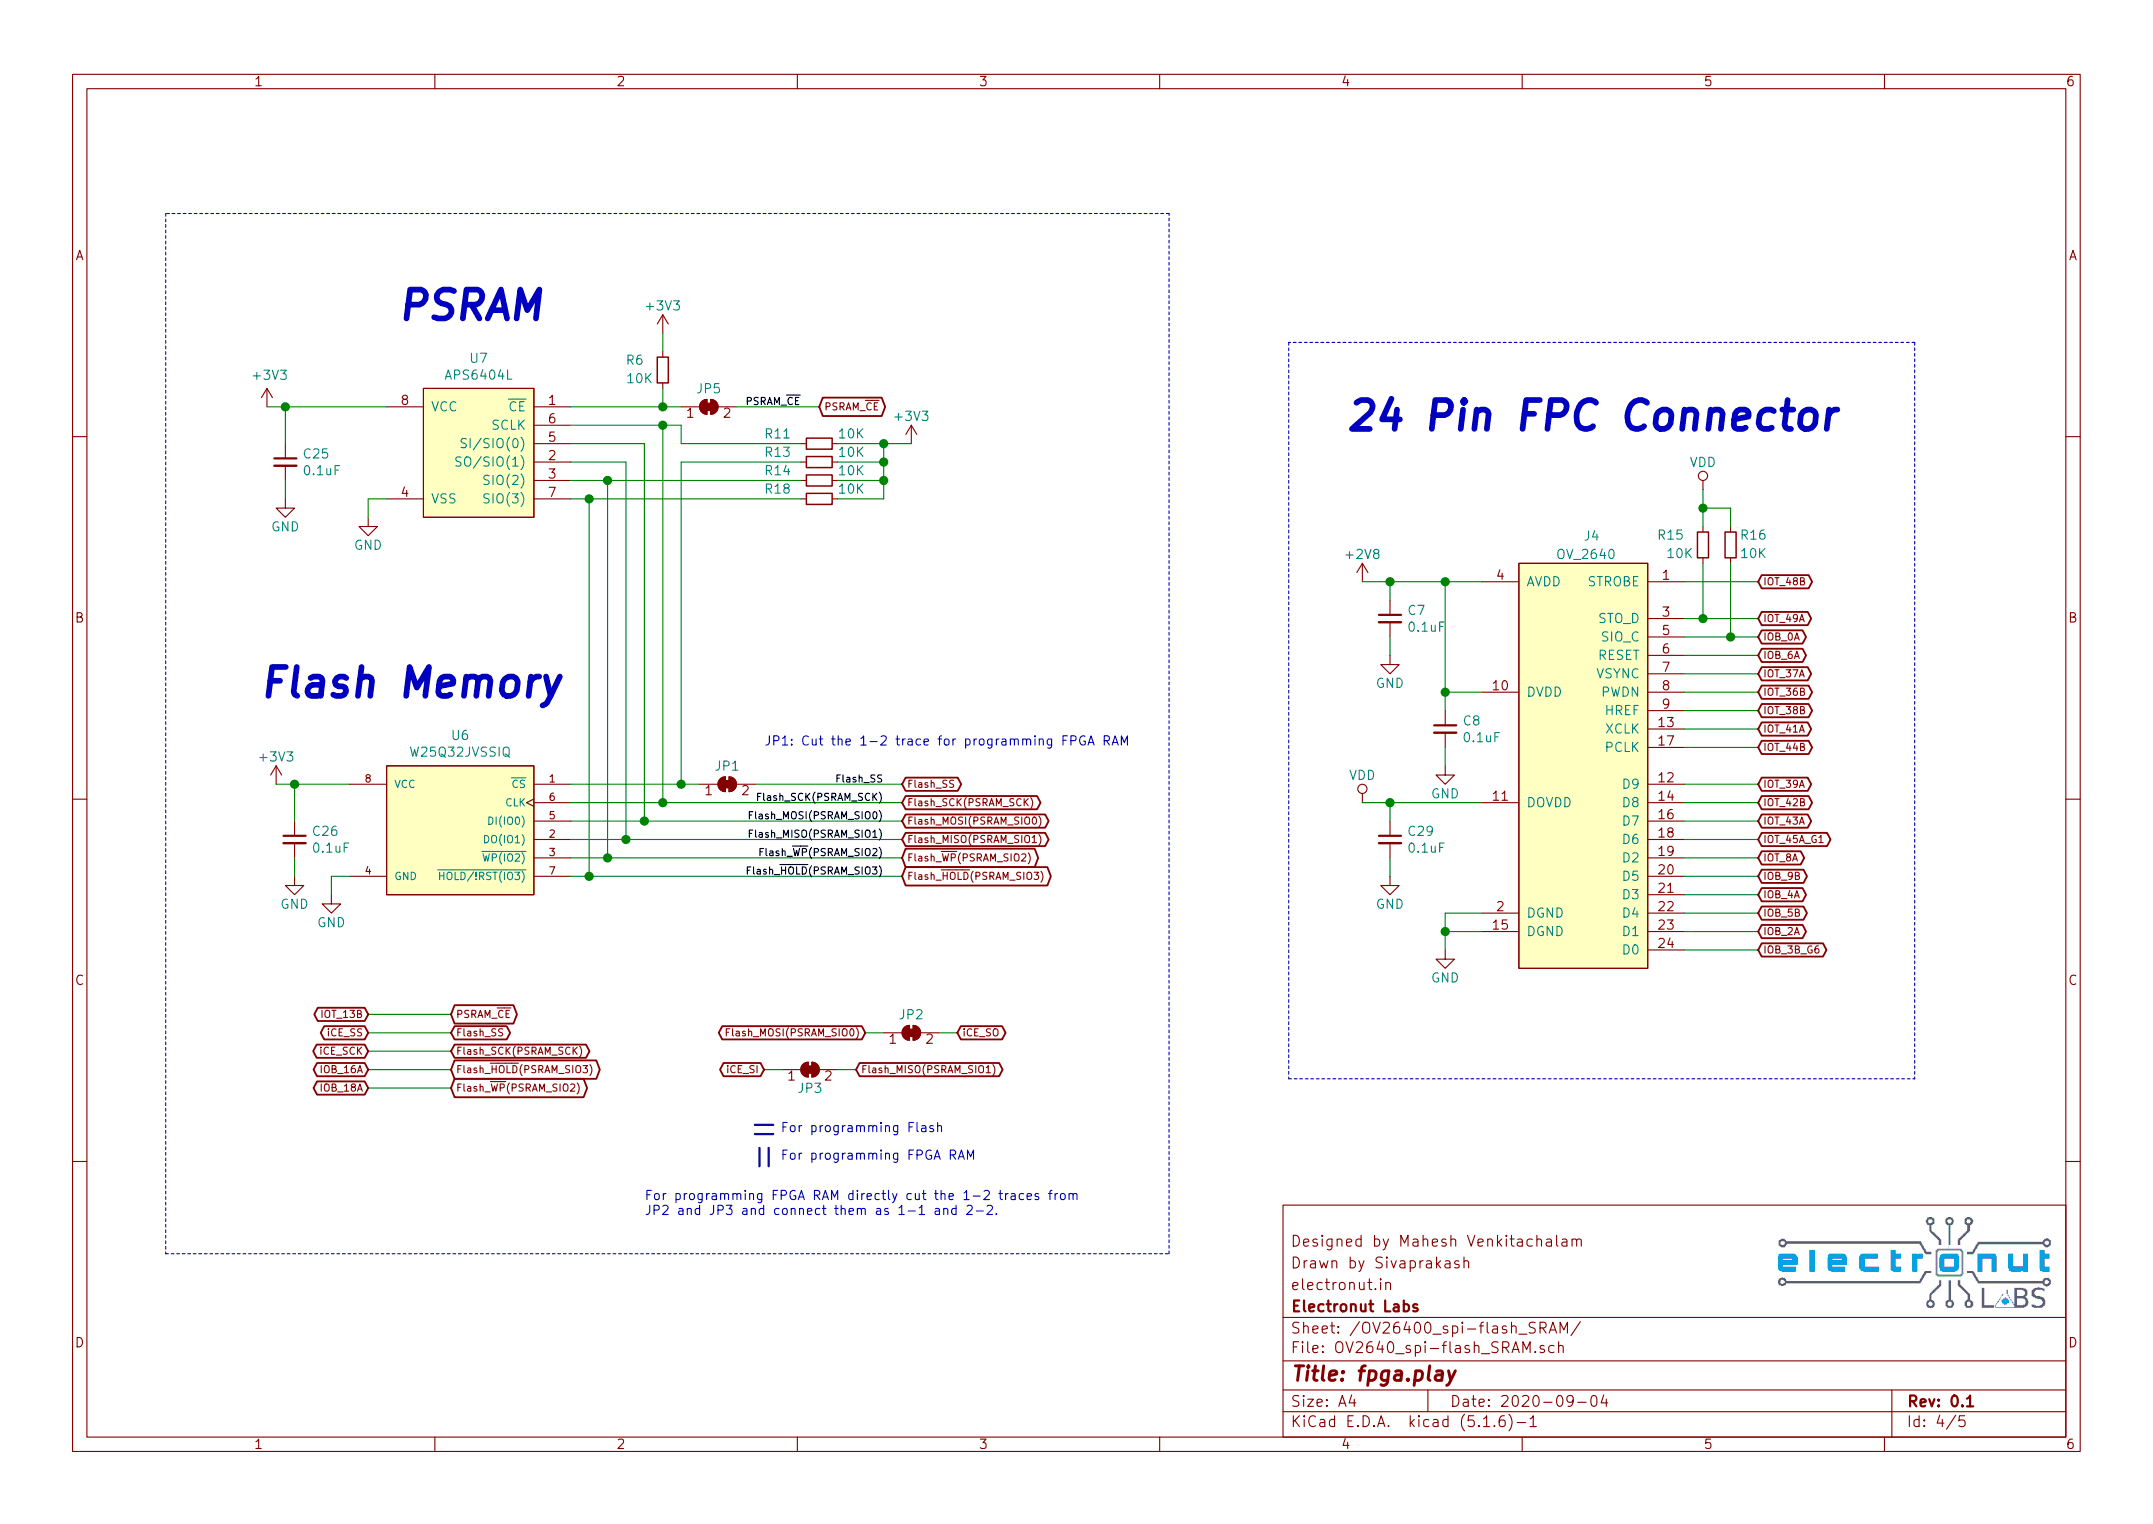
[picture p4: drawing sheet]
EESchema Schematic File Version 4
EELAYER 30 0
EELAYER END
$Descr A4 11693 8268
encoding utf-8
Sheet 4 5
Title "fpga.play"
Date "2020-09-04"
Rev "0.1"
Comp "Electronut Labs"
Comment1 "electronut.in"
Comment2 "Drawn by Sivaprakash"
Comment3 "Designed by Mahesh Venkitachalam"
Comment4 ""
$EndDescr
$Comp
L fpga-play-rescue:ESP-PSRAM64-fpga-play U7
U 1 1
P 2600 2400
F 0 "U7" H 2600 2865 50  0000 C CNN
F 1 "APS6404L" H 2600 2774 50  0000 C CNN
F 2 "Package_SO:SOIC-8_3.9x4.9mm_P1.27mm" H 2300 2400 50  0001 C CNN
F 3 "" H 2300 2400 50  0001 C CNN
	1    2600 2400
	1    0    0    -1  
$EndComp
$Comp
L fpga-play-rescue:C_Small-Device C25
U 1 1
P 1550 2500
F 0 "C25" H 1642 2546 50  0000 L CNN
F 1 "0.1uF" H 1642 2455 50  0000 L CNN
F 2 "Capacitor_SMD:C_0603_1608Metric" H 1550 2500 50  0001 C CNN
F 3 "~" H 1550 2500 50  0001 C CNN
	1    1550 2500
	1    0    0    -1  
$EndComp
$Comp
L fpga-play-rescue:GND-power #PWR0162
U 1 1
P 1550 2700
F 0 "#PWR0162" H 1550 2450 50  0001 C CNN
F 1 "GND" H 1550 2550 50  0000 C CNN
F 2 "" H 1550 2700 50  0001 C CNN
F 3 "" H 1550 2700 50  0001 C CNN
	1    1550 2700
	1    0    0    -1  
$EndComp
Wire Wire Line
	1550 2700 1550 2600
Wire Wire Line
	1550 2400 1550 2200
Wire Wire Line
	1550 2200 1450 2200
Connection ~ 1550 2200
$Comp
L fpga-play-rescue:+3V3-power #PWR0163
U 1 1
P 1450 2200
F 0 "#PWR0163" H 1450 2050 50  0001 C CNN
F 1 "+3V3" H 1465 2373 50  0000 C CNN
F 2 "" H 1450 2200 50  0001 C CNN
F 3 "" H 1450 2200 50  0001 C CNN
	1    1450 2200
	1    0    0    -1  
$EndComp
Wire Wire Line
	1550 2200 2100 2200
Wire Wire Line
	2100 2700 2000 2700
Wire Wire Line
	2000 2700 2000 2800
$Comp
L fpga-play-rescue:GND-power #PWR0164
U 1 1
P 2000 2800
F 0 "#PWR0164" H 2000 2550 50  0001 C CNN
F 1 "GND" H 2000 2650 50  0000 C CNN
F 2 "" H 2000 2800 50  0001 C CNN
F 3 "" H 2000 2800 50  0001 C CNN
	1    2000 2800
	1    0    0    -1  
$EndComp
Wire Wire Line
	9150 4850 9550 4850
Wire Wire Line
	9150 4750 9550 4750
Wire Wire Line
	9550 4650 9150 4650
Wire Wire Line
	9150 4350 9550 4350
Wire Wire Line
	9150 4950 9550 4950
Wire Wire Line
	9550 4250 9150 4250
Wire Wire Line
	9150 4050 9550 4050
Wire Wire Line
	9150 5050 9550 5050
Wire Wire Line
	9150 3550 9550 3550
Wire Wire Line
	9150 3850 9550 3850
Wire Wire Line
	9550 3650 9150 3650
Wire Wire Line
	9150 3750 9550 3750
Wire Wire Line
	9150 3950 9550 3950
Wire Wire Line
	3100 2500 3400 2500
Wire Wire Line
	3500 2400 3100 2400
Wire Wire Line
	9150 4450 9550 4450
Wire Wire Line
	9550 4550 9150 4550
Text Notes 2150 1750 0    157  Italic 31
PSRAM
Text Notes 7300 2350 0    157  Italic 31
24 Pin FPC Connector
Text Notes 1400 3800 0    157  Italic 31
Flash Memory
Connection ~ 3500 4450
Connection ~ 3400 4550
Connection ~ 3300 4650
Connection ~ 3200 4750
Text Label 4800 4250 2    39   ~ 0
Flash_SS
Text Label 4800 4350 2    39   ~ 0
Flash_SCK(PSRAM_SCK)
Text Label 4800 4450 2    39   ~ 0
Flash_MOSI(PSRAM_SIO0)
Text Label 4800 4550 2    39   ~ 0
Flash_MISO(PSRAM_SIO1)
$Comp
L fpga-play-rescue:SolderJumper_2_Bridged-Jumper JP1
U 1 1
P 3950 4250
F 0 "JP1" H 3950 4350 50  0000 C CNN
F 1 "SolderJumper_2_Bridged" H 3950 4364 50  0001 C CNN
F 2 "fpga-play:shorting_jumper-0402" H 3950 4250 50  0001 C CNN
F 3 "~" H 3950 4250 50  0001 C CNN
	1    3950 4250
	1    0    0    -1  
$EndComp
Text GLabel 4900 4550 2    39   BiDi ~ 0
Flash_MISO(PSRAM_SIO1)
Text GLabel 4900 4250 2    39   BiDi ~ 0
Flash_SS
Text GLabel 4900 4350 2    39   BiDi ~ 0
Flash_SCK(PSRAM_SCK)
Text GLabel 4900 4450 2    39   BiDi ~ 0
Flash_MOSI(PSRAM_SIO0)
Wire Wire Line
	3100 4450 3500 4450
Wire Wire Line
	3400 4550 3100 4550
Wire Wire Line
	3100 4650 3300 4650
Wire Wire Line
	3200 4750 3100 4750
$Comp
L fpga-play-rescue:W25Q32JVSSIQ-fpga-play U6
U 1 1
P 2400 4550
F 0 "U6" H 2300 5117 50  0000 C CNN
F 1 "W25Q32JVSSIQ" H 2300 5026 50  0000 C CNN
F 2 "Package_SO:SOIC-8_5.23x5.23mm_P1.27mm" H 2200 4550 50  0001 L BNN
F 3 "Winbond" H 2400 4550 50  0001 L BNN
	1    2400 4550
	-1   0    0    -1  
$EndComp
Text GLabel 4900 4650 2    39   BiDi ~ 0
Flash_~WP~(PSRAM_SIO2)
Text GLabel 4900 4750 2    39   BiDi ~ 0
Flash_~HOLD~(PSRAM_SIO3)
Text Label 4800 4750 2    39   ~ 0
Flash_~HOLD~(PSRAM_SIO3)
Text Label 4800 4650 2    39   ~ 0
Flash_~WP~(PSRAM_SIO2)
$Comp
L fpga-play-rescue:+3V3-power #PWR0160
U 1 1
P 1500 4250
F 0 "#PWR0160" H 1500 4100 50  0001 C CNN
F 1 "+3V3" H 1500 4400 50  0000 C CNN
F 2 "" H 1500 4250 50  0001 C CNN
F 3 "" H 1500 4250 50  0001 C CNN
	1    1500 4250
	1    0    0    -1  
$EndComp
Connection ~ 1600 4250
Wire Wire Line
	1600 4250 1500 4250
Wire Wire Line
	1600 4450 1600 4250
Wire Wire Line
	1600 4750 1600 4650
$Comp
L fpga-play-rescue:GND-power #PWR0159
U 1 1
P 1600 4750
F 0 "#PWR0159" H 1600 4500 50  0001 C CNN
F 1 "GND" H 1600 4600 50  0000 C CNN
F 2 "" H 1600 4750 50  0001 C CNN
F 3 "" H 1600 4750 50  0001 C CNN
	1    1600 4750
	1    0    0    -1  
$EndComp
$Comp
L fpga-play-rescue:C_Small-Device C26
U 1 1
P 1600 4550
F 0 "C26" H 1692 4596 50  0000 L CNN
F 1 "0.1uF" H 1692 4505 50  0000 L CNN
F 2 "Capacitor_SMD:C_0603_1608Metric" H 1600 4550 50  0001 C CNN
F 3 "~" H 1600 4550 50  0001 C CNN
	1    1600 4550
	1    0    0    -1  
$EndComp
$Comp
L fpga-play-rescue:GND-power #PWR0158
U 1 1
P 1800 4850
F 0 "#PWR0158" H 1800 4600 50  0001 C CNN
F 1 "GND" H 1800 4700 50  0000 C CNN
F 2 "" H 1800 4850 50  0001 C CNN
F 3 "" H 1800 4850 50  0001 C CNN
	1    1800 4850
	1    0    0    -1  
$EndComp
Wire Wire Line
	1600 4250 1900 4250
Wire Wire Line
	1800 4750 1800 4850
Wire Wire Line
	1900 4750 1800 4750
Wire Wire Line
	3100 2300 3600 2300
Wire Wire Line
	3100 2600 3300 2600
Wire Wire Line
	3100 2700 3200 2700
Wire Wire Line
	3500 2400 3500 4450
Wire Wire Line
	3400 2500 3400 4550
Wire Wire Line
	3300 2600 3300 4650
Connection ~ 3300 2600
Wire Wire Line
	3300 2600 4350 2600
Wire Wire Line
	3200 2700 3200 4750
Connection ~ 3200 2700
Wire Wire Line
	3200 2700 4350 2700
Text GLabel 2000 5700 0    39   BiDi ~ 0
iCE_SCK
Text GLabel 2000 5600 0    39   BiDi ~ 0
iCE_SS
Text GLabel 2450 5600 2    39   BiDi ~ 0
Flash_SS
Text GLabel 2450 5500 2    39   BiDi ~ 0
PSRAM_~CE
Wire Wire Line
	2450 5600 2000 5600
Wire Wire Line
	2450 5700 2000 5700
Wire Wire Line
	2000 5500 2450 5500
Wire Wire Line
	2450 5800 2000 5800
Wire Wire Line
	2450 5900 2000 5900
$Comp
L fpga-play-rescue:SolderJumper_2_Bridged-Jumper JP2
U 1 1
P 4950 5600
AR Path="/5EDD6D8D/5F0CE189" Ref="JP2"  Part="1" 
AR Path="/5EDD6D56/5F0CE189" Ref="JP?"  Part="1" 
F 0 "JP2" H 4950 5700 50  0000 C CNN
F 1 "SolderJumper_2_Bridged" H 4950 5714 50  0001 C CNN
F 2 "fpga-play:shorting_jumper-0402" H 4950 5600 50  0001 C CNN
F 3 "~" H 4950 5600 50  0001 C CNN
	1    4950 5600
	1    0    0    -1  
$EndComp
$Comp
L fpga-play-rescue:SolderJumper_2_Bridged-Jumper JP3
U 1 1
P 4400 5800
AR Path="/5EDD6D8D/5F0CE18F" Ref="JP3"  Part="1" 
AR Path="/5EDD6D56/5F0CE18F" Ref="JP?"  Part="1" 
F 0 "JP3" H 4400 5700 50  0000 C CNN
F 1 "SolderJumper_2_Bridged" H 4400 5914 50  0001 C CNN
F 2 "fpga-play:shorting_jumper-0402" H 4400 5800 50  0001 C CNN
F 3 "~" H 4400 5800 50  0001 C CNN
	1    4400 5800
	1    0    0    -1  
$EndComp
Text GLabel 4150 5800 0    39   BiDi ~ 0
iCE_SI
Text GLabel 5200 5600 2    39   BiDi ~ 0
iCE_SO
Wire Wire Line
	4800 5600 4700 5600
Wire Wire Line
	4250 5800 4150 5800
Wire Wire Line
	5100 5600 5200 5600
Wire Wire Line
	4550 5800 4650 5800
Text GLabel 2450 5800 2    39   BiDi ~ 0
Flash_~HOLD~(PSRAM_SIO3)
Text GLabel 2450 5900 2    39   BiDi ~ 0
Flash_~WP~(PSRAM_SIO2)
Text GLabel 4700 5600 0    39   BiDi ~ 0
Flash_MOSI(PSRAM_SIO0)
Text GLabel 2450 5700 2    39   BiDi ~ 0
Flash_SCK(PSRAM_SCK)
Text GLabel 4650 5800 2    39   BiDi ~ 0
Flash_MISO(PSRAM_SIO1)
Text Notes 4200 6300 0    50   ~ 0
 For programming FPGA RAM
Text Notes 4200 6150 0    50   ~ 0
 For programming Flash
Wire Bus Line
	4100 6100 4200 6100
Wire Bus Line
	4100 6150 4200 6150
Wire Bus Line
	4125 6225 4125 6325
Wire Bus Line
	4175 6225 4175 6325
Text Notes 3500 6600 0    50   ~ 0
For programming FPGA RAM directly cut the 1-2 traces from \nJP2 and JP3 and connect them as 1-1 and 2-2.
Text Notes 4150 4050 0    50   ~ 0
JP1: Cut the 1-2 trace for programming FPGA RAM
Wire Wire Line
	3100 4350 3600 4350
Wire Wire Line
	3100 4250 3700 4250
Wire Wire Line
	3700 4250 3700 2500
Connection ~ 3700 4250
Wire Wire Line
	3700 4250 3800 4250
Wire Wire Line
	3700 2500 4350 2500
Connection ~ 3600 4350
Wire Wire Line
	3600 2300 3600 4350
Wire Wire Line
	4100 4250 4900 4250
Wire Wire Line
	3600 4350 4900 4350
Wire Wire Line
	3500 4450 4900 4450
Wire Wire Line
	3400 4550 4900 4550
Wire Wire Line
	3300 4650 4900 4650
Wire Wire Line
	3200 4750 4900 4750
$Comp
L fpga-play-rescue:C_Small-Device C29
U 1 1
P 7550 4550
F 0 "C29" H 7642 4596 50  0000 L CNN
F 1 "0.1uF" H 7642 4505 50  0000 L CNN
F 2 "Capacitor_SMD:C_0603_1608Metric" H 7550 4550 50  0001 C CNN
F 3 "~" H 7550 4550 50  0001 C CNN
	1    7550 4550
	1    0    0    -1  
$EndComp
Wire Wire Line
	7550 4650 7550 4750
$Comp
L fpga-play-rescue:GND-power #PWR0179
U 1 1
P 7550 4750
F 0 "#PWR0179" H 7550 4500 50  0001 C CNN
F 1 "GND" H 7550 4600 50  0000 C CNN
F 2 "" H 7550 4750 50  0001 C CNN
F 3 "" H 7550 4750 50  0001 C CNN
	1    7550 4750
	1    0    0    -1  
$EndComp
Wire Wire Line
	9150 5150 9550 5150
Wire Wire Line
	7550 4350 7550 4450
Wire Wire Line
	7850 4950 7850 5050
Connection ~ 7850 5050
Wire Wire Line
	7850 5050 7850 5150
$Comp
L fpga-play-rescue:GND-power #PWR022
U 1 1
P 7850 5150
F 0 "#PWR022" H 7850 4900 50  0001 C CNN
F 1 "GND" H 7850 5000 50  0000 C CNN
F 2 "" H 7850 5150 50  0001 C CNN
F 3 "" H 7850 5150 50  0001 C CNN
	1    7850 5150
	1    0    0    -1  
$EndComp
Wire Wire Line
	7550 4350 7400 4350
Connection ~ 7550 4350
$Comp
L fpga-play-rescue:C_Small-Device C8
U 1 1
P 7850 3950
F 0 "C8" H 7942 3996 50  0000 L CNN
F 1 "0.1uF" H 7942 3905 50  0000 L CNN
F 2 "Capacitor_SMD:C_0603_1608Metric" H 7850 3950 50  0001 C CNN
F 3 "~" H 7850 3950 50  0001 C CNN
	1    7850 3950
	1    0    0    -1  
$EndComp
Wire Wire Line
	7850 4050 7850 4150
$Comp
L fpga-play-rescue:GND-power #PWR021
U 1 1
P 7850 4150
F 0 "#PWR021" H 7850 3900 50  0001 C CNN
F 1 "GND" H 7850 4000 50  0000 C CNN
F 2 "" H 7850 4150 50  0001 C CNN
F 3 "" H 7850 4150 50  0001 C CNN
	1    7850 4150
	1    0    0    -1  
$EndComp
Wire Wire Line
	7850 3750 7850 3850
$Comp
L fpga-play-rescue:+2V8-power #PWR018
U 1 1
P 7400 3150
F 0 "#PWR018" H 7400 3000 50  0001 C CNN
F 1 "+2V8" H 7400 3300 50  0000 C CNN
F 2 "" H 7400 3150 50  0001 C CNN
F 3 "" H 7400 3150 50  0001 C CNN
	1    7400 3150
	1    0    0    -1  
$EndComp
$Comp
L fpga-play-rescue:C_Small-Device C7
U 1 1
P 7550 3350
F 0 "C7" H 7642 3396 50  0000 L CNN
F 1 "0.1uF" H 7642 3305 50  0000 L CNN
F 2 "Capacitor_SMD:C_0603_1608Metric" H 7550 3350 50  0001 C CNN
F 3 "~" H 7550 3350 50  0001 C CNN
	1    7550 3350
	1    0    0    -1  
$EndComp
Wire Wire Line
	7550 3250 7550 3150
Connection ~ 7550 3150
Wire Wire Line
	7550 3150 7400 3150
Wire Wire Line
	7550 3450 7550 3550
$Comp
L fpga-play-rescue:GND-power #PWR020
U 1 1
P 7550 3550
F 0 "#PWR020" H 7550 3300 50  0001 C CNN
F 1 "GND" H 7550 3400 50  0000 C CNN
F 2 "" H 7550 3550 50  0001 C CNN
F 3 "" H 7550 3550 50  0001 C CNN
	1    7550 3550
	1    0    0    -1  
$EndComp
Wire Wire Line
	7850 3750 7850 3150
Connection ~ 7850 3750
Connection ~ 7850 3150
Wire Wire Line
	7850 3150 7550 3150
Wire Wire Line
	8050 3150 7850 3150
Wire Wire Line
	8050 4950 7850 4950
Wire Wire Line
	8050 5050 7850 5050
Wire Wire Line
	8050 4350 7550 4350
Wire Wire Line
	8050 3750 7850 3750
$Comp
L fpga-play-rescue:OV_2640-fpga-play J4
U 1 1
P 8650 3250
F 0 "J4" H 8600 3600 50  0000 L CNN
F 1 "OV_2640" H 8450 3500 50  0000 L CNN
F 2 "fpga-play:68712414522" H 8450 3750 50  0001 C CNN
F 3 "" H 8450 3750 50  0001 C CNN
	1    8650 3250
	1    0    0    -1  
$EndComp
Wire Wire Line
	9400 3450 9550 3450
Connection ~ 9400 3450
Wire Wire Line
	9150 3450 9400 3450
$Comp
L fpga-play-rescue:VDD-power #PWR023
U 1 1
P 9250 2650
F 0 "#PWR023" H 9250 2500 50  0001 C CNN
F 1 "VDD" H 9250 2800 50  0000 C CNN
F 2 "" H 9250 2650 50  0001 C CNN
F 3 "" H 9250 2650 50  0001 C CNN
	1    9250 2650
	1    0    0    -1  
$EndComp
Wire Wire Line
	9250 3350 9550 3350
Connection ~ 9250 3350
Wire Wire Line
	9150 3350 9250 3350
Connection ~ 9250 2750
Wire Wire Line
	9250 2750 9250 2650
Wire Wire Line
	9400 2750 9400 2850
Wire Wire Line
	9250 2750 9400 2750
Wire Wire Line
	9250 2850 9250 2750
$Comp
L fpga-play-rescue:R_Small-Device R16
U 1 1
P 9400 2950
F 0 "R16" H 9200 2900 50  0000 L CNN
F 1 "10K" H 9200 3000 50  0000 L CNN
F 2 "Resistor_SMD:R_0603_1608Metric" H 9400 2950 50  0001 C CNN
F 3 "~" H 9400 2950 50  0001 C CNN
	1    9400 2950
	-1   0    0    1   
$EndComp
$Comp
L fpga-play-rescue:R_Small-Device R15
U 1 1
P 9250 2950
F 0 "R15" H 9350 2900 50  0000 L CNN
F 1 "10K" H 9300 3000 50  0000 L CNN
F 2 "Resistor_SMD:R_0603_1608Metric" H 9250 2950 50  0001 C CNN
F 3 "~" H 9250 2950 50  0001 C CNN
	1    9250 2950
	-1   0    0    1   
$EndComp
Wire Wire Line
	9250 3050 9250 3350
Wire Wire Line
	9400 3050 9400 3450
Wire Wire Line
	9150 3150 9550 3150
Text GLabel 9550 5050 2    39   BiDi ~ 0
IOB_2A
Text GLabel 9550 4650 2    39   BiDi ~ 0
IOT_8A
Text GLabel 9550 5150 2    39   BiDi ~ 0
IOB_3B_G6
Text GLabel 9550 4950 2    39   BiDi ~ 0
IOB_5B
Text GLabel 9550 4850 2    39   BiDi ~ 0
IOB_4A
Text GLabel 9550 4750 2    39   BiDi ~ 0
IOB_9B
Text GLabel 9550 4550 2    39   BiDi ~ 0
IOT_45A_G1
Text GLabel 9550 4050 2    39   BiDi ~ 0
IOT_44B
Text GLabel 9550 4450 2    39   BiDi ~ 0
IOT_43A
Text GLabel 9550 4350 2    39   BiDi ~ 0
IOT_42B
Text GLabel 9550 3950 2    39   BiDi ~ 0
IOT_41A
Text GLabel 9550 4250 2    39   BiDi ~ 0
IOT_39A
Text GLabel 9550 3850 2    39   BiDi ~ 0
IOT_38B
Text GLabel 9550 3750 2    39   BiDi ~ 0
IOT_36B
Text GLabel 9550 3650 2    39   BiDi ~ 0
IOT_37A
Text GLabel 9550 3350 2    39   BiDi ~ 0
IOT_49A
Text GLabel 9550 3150 2    39   BiDi ~ 0
IOT_48B
Text GLabel 9550 3450 2    39   BiDi ~ 0
IOB_0A
Text GLabel 9550 3550 2    39   BiDi ~ 0
IOB_6A
Text GLabel 2000 5800 0    39   BiDi ~ 0
IOB_16A
Text GLabel 2000 5500 0    39   BiDi ~ 0
IOT_13B
Text GLabel 2000 5900 0    39   BiDi ~ 0
IOB_18A
Wire Wire Line
	3600 2300 3700 2300
Wire Wire Line
	3700 2300 3700 2400
Wire Wire Line
	3700 2400 4350 2400
Connection ~ 3600 2300
$Comp
L fpga-play-rescue:+3V3-power #PWR0161
U 1 1
P 4950 2400
F 0 "#PWR0161" H 4950 2250 50  0001 C CNN
F 1 "+3V3" H 4950 2550 50  0000 C CNN
F 2 "" H 4950 2400 50  0001 C CNN
F 3 "" H 4950 2400 50  0001 C CNN
	1    4950 2400
	1    0    0    -1  
$EndComp
Text Label 4350 2200 2    39   ~ 0
PSRAM_~CE
Text GLabel 4450 2200 2    39   BiDi ~ 0
PSRAM_~CE
Wire Wire Line
	3100 2200 3600 2200
Wire Wire Line
	3600 2200 3600 2100
$Comp
L fpga-play-rescue:R_Small-Device R6
U 1 1
P 3600 2000
F 0 "R6" H 3700 1950 50  0000 L CNN
F 1 "10K" H 3650 2050 50  0000 L CNN
F 2 "Resistor_SMD:R_0603_1608Metric" H 3600 2000 50  0001 C CNN
F 3 "~" H 3600 2000 50  0001 C CNN
	1    3600 2000
	-1   0    0    1   
$EndComp
$Comp
L fpga-play-rescue:+3V3-power #PWR0106
U 1 1
P 3600 1800
F 0 "#PWR0106" H 3600 1650 50  0001 C CNN
F 1 "+3V3" H 3600 1950 50  0000 C CNN
F 2 "" H 3600 1800 50  0001 C CNN
F 3 "" H 3600 1800 50  0001 C CNN
	1    3600 1800
	1    0    0    -1  
$EndComp
Wire Wire Line
	3600 1900 3600 1800
$Comp
L fpga-play-rescue:SolderJumper_2_Bridged-Jumper JP5
U 1 1
P 3850 2200
F 0 "JP5" H 3850 2300 50  0000 C CNN
F 1 "SolderJumper_2_Bridged" H 3850 2314 50  0001 C CNN
F 2 "fpga-play:shorting_jumper-0402" H 3850 2200 50  0001 C CNN
F 3 "~" H 3850 2200 50  0001 C CNN
	1    3850 2200
	1    0    0    -1  
$EndComp
Wire Wire Line
	4000 2200 4450 2200
Wire Wire Line
	3700 2200 3600 2200
Connection ~ 3600 2200
Wire Notes Line
	7000 1850 7000 5850
Wire Notes Line
	7000 5850 10400 5850
Wire Notes Line
	10400 1850 7000 1850
Wire Notes Line
	10400 1850 10400 5850
Wire Notes Line
	900  6800 6350 6800
Wire Notes Line
	6350 6800 6350 1150
Wire Notes Line
	6350 1150 900  1150
Wire Notes Line
	900  1150 900  6800
$Comp
L fpga-play-rescue:VDD-power #PWR019
U 1 1
P 7400 4350
F 0 "#PWR019" H 7400 4200 50  0001 C CNN
F 1 "VDD" H 7400 4500 50  0000 C CNN
F 2 "" H 7400 4350 50  0001 C CNN
F 3 "" H 7400 4350 50  0001 C CNN
	1    7400 4350
	1    0    0    -1  
$EndComp
$Comp
L fpga-play-rescue:R_Small-Device R11
U 1 1
P 4450 2400
F 0 "R11" V 4500 2550 50  0000 L CNN
F 1 "10K" V 4500 2150 50  0000 L CNN
F 2 "Resistor_SMD:R_0603_1608Metric" H 4450 2400 50  0001 C CNN
F 3 "~" H 4450 2400 50  0001 C CNN
	1    4450 2400
	0    -1   -1   0   
$EndComp
$Comp
L fpga-play-rescue:R_Small-Device R13
U 1 1
P 4450 2500
F 0 "R13" V 4500 2650 50  0000 L CNN
F 1 "10K" V 4500 2250 50  0000 L CNN
F 2 "Resistor_SMD:R_0603_1608Metric" H 4450 2500 50  0001 C CNN
F 3 "~" H 4450 2500 50  0001 C CNN
	1    4450 2500
	0    -1   -1   0   
$EndComp
$Comp
L fpga-play-rescue:R_Small-Device R14
U 1 1
P 4450 2600
F 0 "R14" V 4500 2750 50  0000 L CNN
F 1 "10K" V 4500 2350 50  0000 L CNN
F 2 "Resistor_SMD:R_0603_1608Metric" H 4450 2600 50  0001 C CNN
F 3 "~" H 4450 2600 50  0001 C CNN
	1    4450 2600
	0    -1   -1   0   
$EndComp
$Comp
L fpga-play-rescue:R_Small-Device R18
U 1 1
P 4450 2700
F 0 "R18" V 4500 2850 50  0000 L CNN
F 1 "10K" V 4500 2450 50  0000 L CNN
F 2 "Resistor_SMD:R_0603_1608Metric" H 4450 2700 50  0001 C CNN
F 3 "~" H 4450 2700 50  0001 C CNN
	1    4450 2700
	0    -1   -1   0   
$EndComp
Wire Wire Line
	4550 2400 4800 2400
Wire Wire Line
	4800 2500 4800 2400
Wire Wire Line
	4550 2500 4800 2500
Connection ~ 4800 2400
Wire Wire Line
	4800 2400 4950 2400
Wire Wire Line
	4800 2500 4800 2600
Wire Wire Line
	4800 2600 4550 2600
Connection ~ 4800 2500
Wire Wire Line
	4800 2700 4800 2600
Wire Wire Line
	4550 2700 4800 2700
Connection ~ 4800 2600
$EndSCHEMATC
